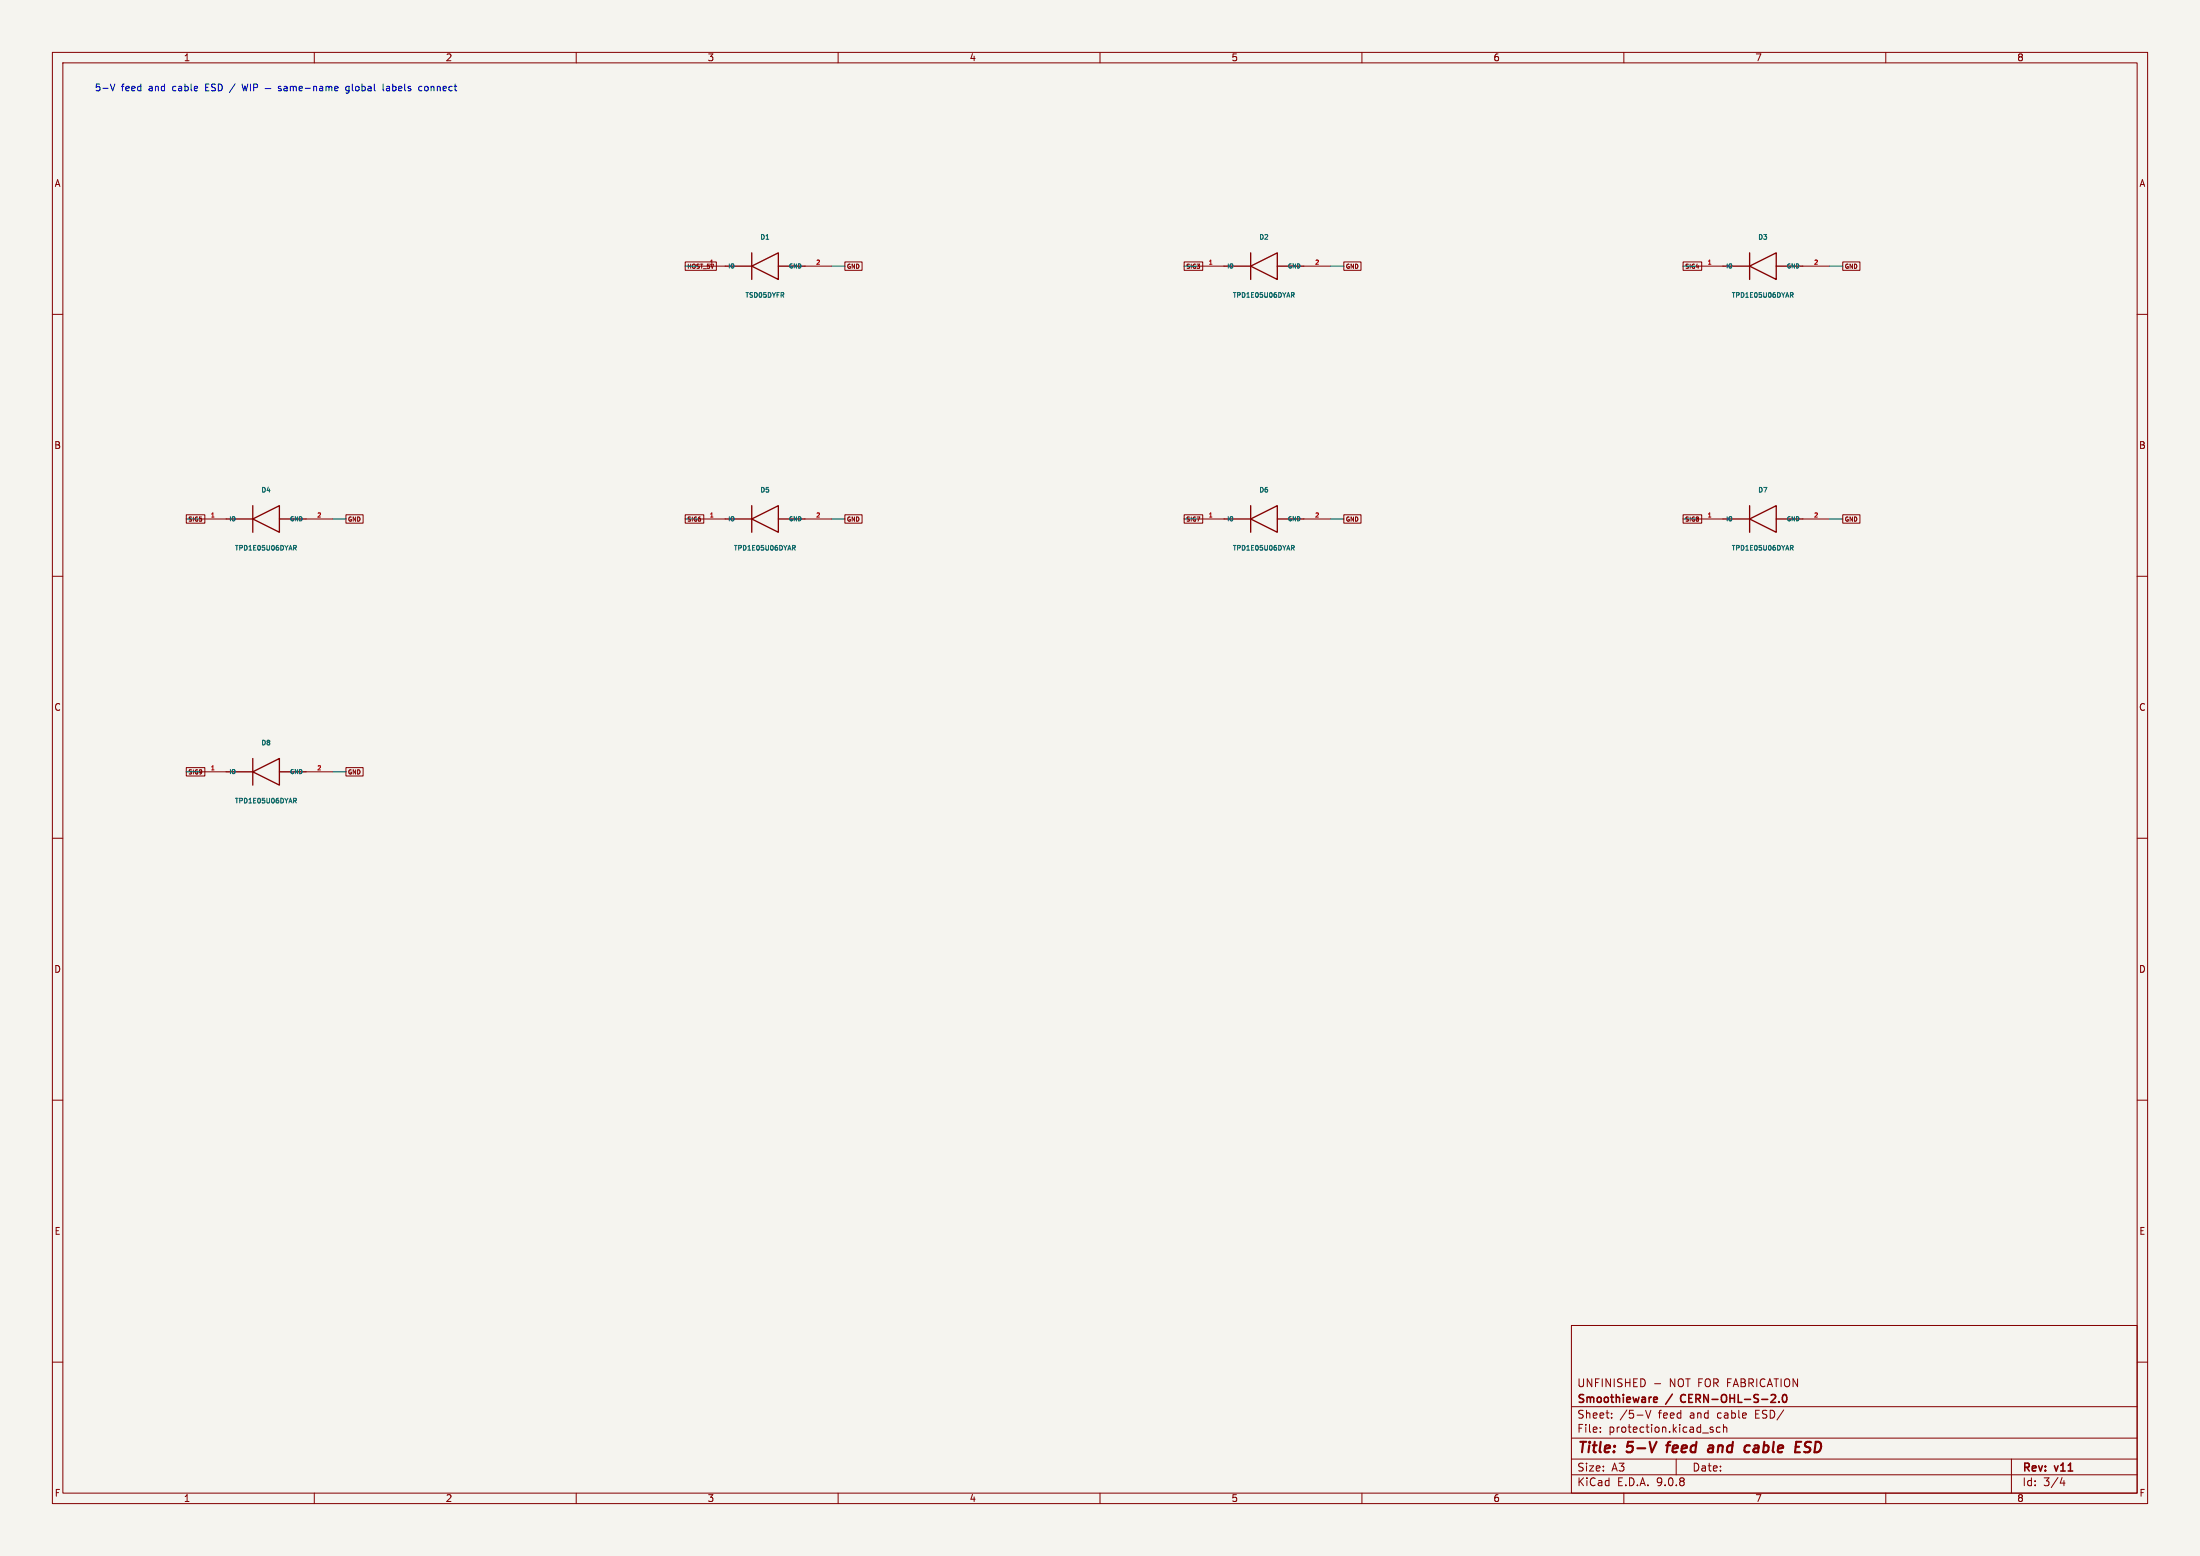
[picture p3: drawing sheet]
<svg xmlns="http://www.w3.org/2000/svg" width="420mm" height="297mm" viewBox="0 0 420 297" stroke-linecap="round" stroke-linejoin="round" font-family="sans-serif">
<path d="M0 0h420v297h-420z" fill="#f5f4ef" stroke="#f5f4ef" stroke-width=".19"/>
<g fill="none" stroke="#840000" stroke-width=".19">
<path d="M10 10h400v277h-400zM12 12h396v273h-396zM60 10v2M110 10v2M160 10v2M210 10v2M260 10v2M310 10v2M360 10v2M130.8 50h6v1.6h-6zM133.3 50.8h5.1M153.7 50.8h5"/>
<path d="M161.3 50h3.3v1.6h-3.3zM226.1 50h3.5v1.6h-3.5zM228.6 50.8h5.1M248.9 50.8h5.1M256.5 50h3.3v1.6h-3.3zM321.3 50h3.6v1.6h-3.6zM323.8 50.8h5.1M344.2 50.8h5M351.8 50h3.3v1.6h-3.3zM10 60h2M408 60h2M35.6 98.3h3.5v1.6h-3.5z"/>
<path d="M38.1 99.1h5.1M58.4 99.1h5.1M66 98.3h3.3v1.6h-3.3zM130.8 98.3h3.6v1.6h-3.6zM133.3 99.1h5.1M153.7 99.1h5M161.3 98.3h3.3v1.6h-3.3zM226.1 98.3h3.5v1.6h-3.5zM228.6 99.1h5.1M248.9 99.1h5.1M256.5 98.3h3.3v1.6h-3.3zM321.3 98.3h3.6v1.6h-3.6z"/>
<path d="M323.8 99.1h5.1M344.2 99.1h5M351.8 98.3h3.3v1.6h-3.3zM10 110h2M408 110h2M10 160h2M35.6 146.5h3.5v1.6h-3.5zM38.1 147.3h5.1M58.4 147.3h5.1M66 146.5h3.3v1.6h-3.3zM408 160h2M10 210h2"/>
<path d="M408 210h2M300 253h108v32h-108zM10 260h2M300 278.5h108M300 274.5h108M300 268.5h108M305.5 273.2v.2M305.5 272.5v.1M307.7 270.5v.2M307.7 269.8v.1M314.2 269.2l.5 1.5 .5-1.5M315.9 264.1h1.1"/>
<path d="M320 278.5v3M326.7 272.9l.3 .1 .1 .2-.2 .2h-.3M326.7 272.4l.3 .1M328.4 272.5l-.5-.1-.2 .3 .1 .6h.6M329 272.5l.2-.1 .4 .1 .1 .9M329 271.9v1.5M384 278.5v6.5M408 260h2M60 285v2M110 285v2M160 285v2M210 285v2"/>
<path d="M260 285v2M300 281.5h108M310 285v2M360 285v2M393.7 282l-.4 1.1h.9M394 282.6v1"/>
</g>
<path d="M316.3 275.2l-1 2M318.1 275.9h.7M318.4 275.5l-.2 1.7M326.3 276h.7M327.1 276.3l-.7 .1a.4 .4 0 0 0-.4 .4 .4 .4 0 0 0 .3 .4l.7-.1M333.9 275.9l.2 .1M334.8 276.5v.6M342.9 275.2h1M344.4 277.1h.9M345.5 275.2l-.7 .1a.46 .46 0 0 0-.2 .5 .46 .46 0 0 0 .3 .4l.4 .1" fill="none" stroke="#840000" stroke-width=".4"/>
<path d="M315.9 266.7l.4 .1 .1 .2-.7 .2M316.3 267.6l-.4 .1M321 266.4l-.2 .4 .2 .7M338 267.7h1M338.9 266.3v.5M339.6 267.5v.2M340.4 266.3l.2-.1a.8 .8 0 0 1 .5 .7 .8 .8 0 0 1-.5 .8l-.2-.2-.1-.4z" fill="none" stroke="#840000" stroke-width=".3"/>
<g fill="none" stroke="#840000" stroke-width=".25">
<path d="M138.4 50.8h5.1M143.5 50.8l5.1-2.5v5zM143.5 48.3v5M148.6 50.8h5.1M233.7 50.8h5.1M238.8 50.8l5-2.5v5zM238.8 48.3v5M243.8 50.8h5.1M328.9 50.8h5.1M334 50.8l5.1-2.5v5zM334 48.3v5M339.1 50.8h5.1"/>
<path d="M43.2 99.1h5.1M48.3 99.1l5-2.6v5.1zM48.3 96.5v5.1M53.3 99.1h5.1M138.4 99.1h5.1M143.5 99.1l5.1-2.6v5.1zM143.5 96.5v5.1M148.6 99.1h5.1M233.7 99.1h5.1M238.8 99.1l5-2.6v5.1zM238.8 96.5v5.1M243.8 99.1h5.1"/>
<path d="M328.9 99.1h5.1M334 99.1l5.1-2.6v5.1zM334 96.5v5.1M339.1 99.1h5.1M43.2 147.3h5.1M48.3 147.3l5-2.5v5.1zM48.3 144.8v5.1M53.3 147.3h5.1"/>
</g>
<g fill="none" stroke="#006464" stroke-width=".19">
<path d="M246.5 55.8h.4l.2 .2-.1 .3h-.5M246.8 56.3l.3 .4M341.8 55.8h.3l.2 .2-.1 .3h-.4M342 56.3l.3 .4M56 104.1h.4l.2 .2-.1 .2-.5 .1M56.3 104.6l.3 .4M151.3 104.1h.3l.2 .2-.1 .2-.4 .1M151.5 104.6l.3 .4M246.5 104.1h.4l.2 .2-.1 .2-.5 .1M246.8 104.6l.3 .4M341.8 104.1h.3l.2 .2-.1 .2-.4 .1M342 104.6l.3 .4"/>
<path d="M56 152.4h.4l.2 .1-.1 .3h-.5M56.3 152.8l.3 .5"/>
</g>
<g fill="none" stroke="#009600" stroke-width=".19">
<path d="M130.8 50.8h2.5M158.7 50.8h2.6M226.1 50.8h2.5M254 50.8h2.5M321.3 50.8h2.5M349.2 50.8h2.6M35.6 99.1h2.5M63.5 99.1h2.5M130.8 99.1h2.5M158.7 99.1h2.6M226.1 99.1h2.5M254 99.1h2.5"/>
<path d="M321.3 99.1h2.5M349.2 99.1h2.6M35.6 147.3h2.5M63.5 147.3h2.5"/>
</g>
<g fill="none" stroke="#0000c2" stroke-width=".19">
<path d="M21.1 16l.4 1.3 .4-1.3M46.2 16l.3 1.3 .3-.9 .2 .9 .3-1.3M47.8 16v1.3M48.4 16.7h.7l.1-.2-.1-.3-.7-.2v1.3M50.6 16.9h1.1M53.6 16.5h-.3l-.2 .2 .1 .1 .4 .2v.3h-.5M54.3 16.5h.4l.1 .8M54.8 16.8h-.4l-.2 .2 .2 .3h.4M55.4 16.6l.4-.1 .2 .2M55.4 16.5v.8M56 16.7l.2-.2h.3v.8M56 16.7v.6"/>
<path d="M57.1 16.9l.6-.1v-.3h-.4l-.2 .2 .1 .6h.5M58.3 16.8h1M59.9 16.6l.2-.1h.3v.8M59.9 16.5v.8M61.1 16.5h.5v.8M61.6 16.8h-.4l-.2 .2 .2 .3h.4M62.2 16.6l.4-.1 .2 .2M62.2 16.5v.8M62.8 16.7l.2-.2h.3l.1 .8M62.8 16.7v.6M63.9 16.9l.6-.1v-.3h-.4l-.2 .2 .1 .6h.5M66.6 16.5h-.3l-.3 .2 .1 .6h.5"/>
<path d="M66.6 16.5v1l-.2 .3-.3-.1M73.1 16v1.2l.2 .1M74.2 16.5h-.4M74.2 16.8h-.3l-.1 .2v.3h.4M79.9 17.1l.3 .2h.4M80.6 16.5h-.4l-.3 .2M81.3 16.5l-.2 .2v.4l.2 .2"/>
</g>
<g font-size="2.8" fill="#840000">
<text x="301" y="277.9">Title:</text>
<text x="310.6" y="277.9">5-V</text>
<text x="319.1" y="277.9">feed</text>
<text x="327.8" y="277.9">and</text>
<text x="335.5" y="277.9">cable</text>
<text x="345.9" y="277.9">ESD</text>
</g>
<g font-size="2.1" fill="#840000">
<text x="301" y="268.2">Smoothieware</text>
<text x="301" y="265">UNFINISHED</text>
<text x="318.2" y="268.2">/</text>
<text x="318.7" y="265">NOT FOR FABRICATION</text>
<text x="321.5" y="268.2">CERN-OHL-S-2.0</text>
<text x="301" y="273.7">File:</text>
<text x="301" y="271">Sheet:</text>
<text x="307.1" y="273.7">protection.kicad_sch</text>
<text x="309.2" y="271">/5-V</text>
<text x="316.7" y="271">feed</text>
<text x="322.7" y="271">and</text>
<text x="328.1" y="271">cable</text>
<text x="335.5" y="271">ESD/</text>
<text x="301" y="281.1">Size:</text>
<text x="307.6" y="281.1">A3</text>
<text x="323" y="281.1">Date:</text>
<text x="386" y="281.3">Rev:</text>
<text x="392.4" y="281.3">v11</text>
<text x="301" y="283.9">KiCad</text>
<text x="308.7" y="283.9">E.D.A.</text>
<text x="316.3" y="283.9">9.0.8</text>
<text x="386" y="283.9">Id:</text>
<text x="390.1" y="283.9">3/4</text>
</g>
<g font-size="1.8" fill="#840000">
<text x="35" y="11.9">1</text>
<text x="85" y="11.9">2</text>
<text x="135" y="11.9">3</text>
<text x="185" y="11.9">4</text>
<text x="235" y="11.9">5</text>
<text x="285" y="11.9">6</text>
<text x="335" y="11.9">7</text>
<text x="385" y="11.9">8</text>
<text x="10.3" y="35.9">A</text>
<text x="408.3" y="35.9">A</text>
<text x="10.3" y="85.9">B</text>
<text x="408.2" y="85.9">B</text>
<text x="10.3" y="135.9">C</text>
<text x="408.2" y="135.9">C</text>
<text x="10.3" y="185.9">D</text>
<text x="408.2" y="185.9">D</text>
<text x="10.3" y="235.9">E</text>
<text x="408.3" y="235.9">E</text>
<text x="10.3" y="285.9">F</text>
<text x="35" y="286.9">1</text>
<text x="85" y="286.9">2</text>
<text x="135" y="286.9">3</text>
<text x="185" y="286.9">4</text>
<text x="235" y="286.9">5</text>
<text x="285" y="286.9">6</text>
<text x="335" y="286.9">7</text>
<text x="385" y="286.9">8</text>
<text x="408.3" y="285.9">F</text>
</g>
<g font-size="1.8" fill="#0000c2">
<text x="18" y="17.6">5-V</text>
<text x="23.1" y="17.6">feed</text>
<text x="28.5" y="17.6">and</text>
<text x="33.2" y="17.6">cable</text>
<text x="39.7" y="17.6">ESD /</text>
<text x="67.4" y="17.6">global</text>
<text x="74.7" y="17.6">labels</text>
<text x="81.8" y="17.6">connect</text>
</g>
<g font-size="1.3" fill="#006464">
<text x="145" y="45.9">D1</text>
<text x="240.3" y="45.9">D2</text>
<text x="335.5" y="45.9">D3</text>
<text x="142.2" y="57">TSD05DYFR</text>
<text x="235.2" y="57">TPD1E05U06DYAR</text>
<text x="330.5" y="57">TPD1E05U06DYAR</text>
<text x="49.8" y="94.2">D4</text>
<text x="145" y="94.2">D5</text>
<text x="240.3" y="94.2">D6</text>
<text x="335.5" y="94.2">D7</text>
<text x="44.7" y="105.3">TPD1E05U06DYAR</text>
<text x="140" y="105.3">TPD1E05U06DYAR</text>
<text x="235.2" y="105.3">TPD1E05U06DYAR</text>
<text x="330.5" y="105.3">TPD1E05U06DYAR</text>
<text x="49.8" y="142.5">D8</text>
<text x="44.7" y="153.5">TPD1E05U06DYAR</text>
</g>
<g font-size="1.1" fill="#840000">
<text x="131.1" y="51.5">HOST_5V</text>
<text x="135.4" y="50.5">1</text>
<text x="161.6" y="51.5">GND</text>
<text x="226.4" y="51.5">SIG3</text>
<text x="256.8" y="51.5">GND</text>
<text x="321.6" y="51.5">SIG4</text>
<text x="352.1" y="51.5">GND</text>
<text x="35.9" y="99.7">SIG5</text>
<text x="66.3" y="99.7">GND</text>
<text x="131.1" y="99.7">SIG6</text>
<text x="161.6" y="99.7">GND</text>
<text x="226.4" y="99.7">SIG7</text>
<text x="256.8" y="99.7">GND</text>
<text x="321.6" y="99.7">SIG8</text>
<text x="352.1" y="99.7">GND</text>
<text x="35.9" y="148">SIG9</text>
<text x="66.3" y="148">GND</text>
</g>
<g font-size="1.1" fill="#006464">
<text x="138.9" y="51.4">IO</text>
<text x="150.4" y="51.4">GND</text>
<text x="234.2" y="51.4">IO</text>
<text x="245.7" y="51.4">GND</text>
<text x="329.4" y="51.4">IO</text>
<text x="340.9" y="51.4">GND</text>
<text x="43.7" y="99.7">IO</text>
<text x="55.2" y="99.7">GND</text>
<text x="138.9" y="99.7">IO</text>
<text x="150.4" y="99.7">GND</text>
<text x="234.2" y="99.7">IO</text>
<text x="245.7" y="99.7">GND</text>
<text x="329.4" y="99.7">IO</text>
<text x="340.9" y="99.7">GND</text>
<text x="43.7" y="147.9">IO</text>
<text x="55.2" y="147.9">GND</text>
</g>
<g font-size="1.1" fill="#a90000">
<text x="155.7" y="50.5">2</text>
<text x="230.6" y="50.5">1</text>
<text x="250.9" y="50.5">2</text>
<text x="325.9" y="50.5">1</text>
<text x="346.2" y="50.5">2</text>
<text x="40.1" y="98.8">1</text>
<text x="60.4" y="98.8">2</text>
<text x="135.4" y="98.8">1</text>
<text x="155.7" y="98.8">2</text>
<text x="230.6" y="98.8">1</text>
<text x="250.9" y="98.8">2</text>
<text x="325.9" y="98.8">1</text>
<text x="346.2" y="98.8">2</text>
<text x="40.1" y="147.1">1</text>
<text x="60.4" y="147.1">2</text>
</g>
</svg>
